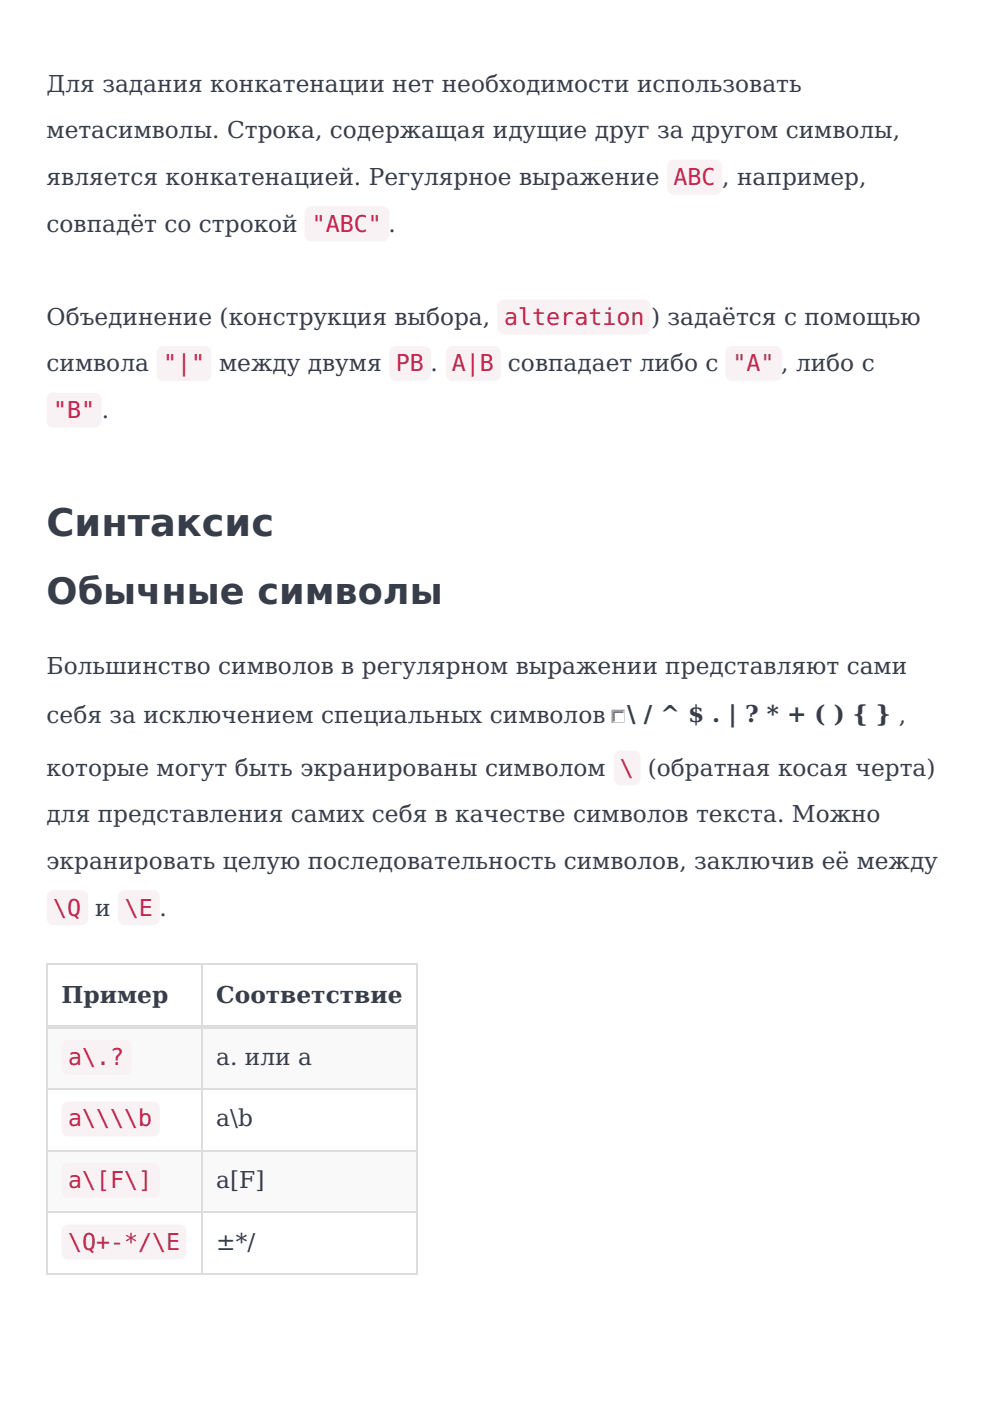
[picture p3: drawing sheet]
<svg xmlns="http://www.w3.org/2000/svg" width="210mm" height="297mm" viewBox="0 0 210 297" stroke-linecap="round" stroke-linejoin="round" font-family="sans-serif">
<g fill="#f9f9f9">
<path d="M9.9 217.7h32.8v13h-32.8z"/>
<path d="M42.7 217.7h45.5v13h-45.5z"/>
<path d="M9.9 243.8h32.8v13h-32.8z"/>
<path d="M42.7 243.8h45.5v13h-45.5z"/>
</g>
<path d="M9.9 204.4h78.6M10.1 204.3v65.9M42.9 204.3v65.9M88.4 204.3v65.9M9.9 230.9h78.6M9.9 257h78.6M9.9 243.9h78.6M9.9 270.1h78.6" fill="none" stroke="#ddd" stroke-width=".35"/>
<g fill="#ddd">
<path d="M42.7 217.3h45.8v.7h-45.8z"/>
<path d="M9.9 217.3h33.1v.7h-33.1z"/>
</g>
<g fill="#f9f2f4">
<path d="M142 34.1l.9-.2h8.8a1.41 1.41 0 0 1 1.4 1.4v4.6a1.41 1.41 0 0 1-1.4 1.4h-8.8a1.41 1.41 0 0 1-1.4-1.4v-4.6v-.5z" fill-rule="evenodd"/>
<path d="M65.1 44l.9-.3h15.1a1.41 1.41 0 0 1 1.4 1.5v4.5a1.41 1.41 0 0 1-1.4 1.5h-15.1a1.41 1.41 0 0 1-1.4-1.5v-4.5v-.5z" fill-rule="evenodd"/>
<path d="M106.1 63.8l.8-.3h29.6a1.41 1.41 0 0 1 1.4 1.4v4.6a1.41 1.41 0 0 1-1.4 1.4h-29.6a1.41 1.41 0 0 1-1.4-1.4v-4.6l.1-.4z" fill-rule="evenodd"/>
<path d="M33.7 73.7l.9-.3h8.8a1.41 1.41 0 0 1 1.4 1.4v4.6a1.41 1.41 0 0 1-1.4 1.4h-8.8a1.41 1.41 0 0 1-1.4-1.4v-4.6v-.5z" fill-rule="evenodd"/>
<path d="M83.1 73.7l.9-.3h6a1.41 1.41 0 0 1 1.4 1.4v4.6a1.41 1.41 0 0 1-1.4 1.4h-6a1.41 1.41 0 0 1-1.5-1.4v-4.6l.1-.5z" fill-rule="evenodd"/>
<path d="M95.1 73.7l.9-.3h8.8a1.41 1.41 0 0 1 1.4 1.4v4.6a1.41 1.41 0 0 1-1.4 1.4h-8.8a1.41 1.41 0 0 1-1.5-1.4v-4.6l.1-.5z" fill-rule="evenodd"/>
<path d="M154.4 73.7l.8-.3h9.2a1.41 1.41 0 0 1 1.4 1.4v4.6a1.41 1.41 0 0 1-1.4 1.4h-9.2a1.41 1.41 0 0 1-1.4-1.4v-4.6l.1-.5z" fill-rule="evenodd"/>
<path d="M10.5 83.5l.8-.2h8.8a1.41 1.41 0 0 1 1.4 1.4v4.6a1.41 1.41 0 0 1-1.4 1.4h-8.8a1.41 1.41 0 0 1-1.4-1.4v-4.6v-.5z" fill-rule="evenodd"/>
</g>
<path d="M132.3 150.6h-2.5v2.5" fill="none" stroke="#9f9d9a" stroke-width=".35"/>
<path d="M132.6 150.6v2.9h-2.8" fill="none" stroke="#fff" stroke-width=".35"/>
<path d="M131.9 151h-1.7v1.8" fill="none" stroke="#767472" stroke-width=".35"/>
<path d="M132.3 151v2.1h-2.1" fill="none" stroke="#cac7c3" stroke-width=".35"/>
<path d="M130.5 151.3h1.8v1.8h-1.8z" fill="#fff"/>
<g fill="#f9f2f4">
<path d="M130.8 159.4l.8-.3h2.8a1.41 1.41 0 0 1 1.4 1.4v4.6a1.41 1.41 0 0 1-1.4 1.4h-2.8a1.41 1.41 0 0 1-1.4-1.4v-4.6v-.4z" fill-rule="evenodd"/>
<path d="M10.2 189.3l.6-.5 .5-.1h6a1.41 1.41 0 0 1 1.4 1.4v4.6a1.41 1.41 0 0 1-1.4 1.4h-6a1.41 1.41 0 0 1-1.4-1.4v-4.6z" fill-rule="evenodd"/>
<path d="M25.3 189.3l.7-.5 .5-.1h6a1.41 1.41 0 0 1 1.4 1.4v4.6a1.41 1.41 0 0 1-1.4 1.4h-6a1.41 1.41 0 0 1-1.5-1.4v-4.6z" fill-rule="evenodd"/>
<path d="M13.3 221.1l.7-.5 .5-.1h12a1.41 1.41 0 0 1 1.4 1.4v4.6a1.41 1.41 0 0 1-1.4 1.4h-12a1.41 1.41 0 0 1-1.4-1.4v-4.6z" fill-rule="evenodd"/>
<path d="M13.3 234.1l.7-.5 .5-.1h18a1.41 1.41 0 0 1 1.4 1.4v4.6a1.41 1.41 0 0 1-1.4 1.4h-18a1.41 1.41 0 0 1-1.4-1.4v-4.6z" fill-rule="evenodd"/>
<path d="M13.3 247.2l.7-.5 .5-.1h18a1.41 1.41 0 0 1 1.4 1.4v4.6a1.41 1.41 0 0 1-1.4 1.4h-18a1.41 1.41 0 0 1-1.4-1.4v-4.6z" fill-rule="evenodd"/>
<path d="M13.3 260.2l.7-.5 .5-.1h23.6a1.41 1.41 0 0 1 1.4 1.5v4.5a1.41 1.41 0 0 1-1.4 1.5h-23.6a1.41 1.41 0 0 1-1.4-1.5v-4.5z" fill-rule="evenodd"/>
</g>
<text font-size="8.1" fill="#373d49" x="9.9" y="113.6">Синтаксис</text>
<text font-size="7.8" fill="#373d49" x="9.9" y="128.1">Обычные символы</text>
<g font-size="4.9" fill="#373d49">
<text x="9.9" y="19.4">Для задания конкатенации нет необходимости использовать</text>
<text x="9.9" y="29.3">метасимволы. Строка, содержащая идущие друг за другом символы,</text>
<text x="9.9" y="39.2">является конкатенацией. Регулярное выражение</text>
<text x="153.1" y="39.2">, например,</text>
<text x="9.9" y="49.1">совпадёт со строкой</text>
<text x="9.9" y="68.9">Объединение (конструкция выбора,</text>
<text x="138" y="68.9">) задаётся с помощью</text>
<text x="9.9" y="78.8">символа</text>
<text x="46.5" y="78.8">между двумя</text>
<text x="107.7" y="78.8">совпадает либо с</text>
<text x="168.8" y="78.8">либо с</text>
<text x="21.6" y="88.6">.</text>
<text x="9.9" y="142.9">Большинство символов в регулярном выражении представляют сами</text>
<text x="9.9" y="153.2">себя за исключением специальных символов</text>
<text x="133" y="153.1">\ / ^ $ . | ? * + ( ) { } ,</text>
<text x="9.9" y="164.5">которые могут быть экранированы символом</text>
<text x="137.4" y="164.5">(обратная косая черта)</text>
<text x="9.9" y="174.3">для представления самих себя в качестве символов текста. Можно</text>
<text x="9.9" y="184.1">экранировать целую последовательность символов, заключив её между</text>
<text x="20.2" y="194.1">и</text>
<text x="13.1" y="212.7">Пример</text>
<text x="45.9" y="212.7">Соответствие</text>
<text x="45.9" y="225.8">a. или a</text>
<text x="45.9" y="238.8">a\b</text>
<text x="45.9" y="251.9">a[F]</text>
<text x="45.9" y="264.9">±*/</text>
</g>
<g font-size="4.9" fill="#c7254e">
<text x="142.8" y="39.2">ABC</text>
<text x="66.1" y="49.1">&quot;ABC&quot; .</text>
<text x="106.9" y="68.9">alteration</text>
<text x="34.6" y="78.8">&quot;|&quot;</text>
<text x="83.9" y="78.8">РВ .</text>
<text x="95.8" y="78.8">A|B</text>
<text x="155.3" y="78.8">&quot;A&quot; ,</text>
<text x="11.3" y="88.6">&quot;B&quot;</text>
<text x="131.4" y="164.5">\</text>
<text x="11.3" y="194.1">\Q</text>
<text x="26.5" y="194.1">\E .</text>
<text x="14.5" y="225.8">a\.?</text>
<text x="14.5" y="238.8">a\\\\b</text>
<text x="14.5" y="251.9">a\[F\]</text>
<text x="14.5" y="264.9">\Q+-*/\E</text>
</g>
</svg>
